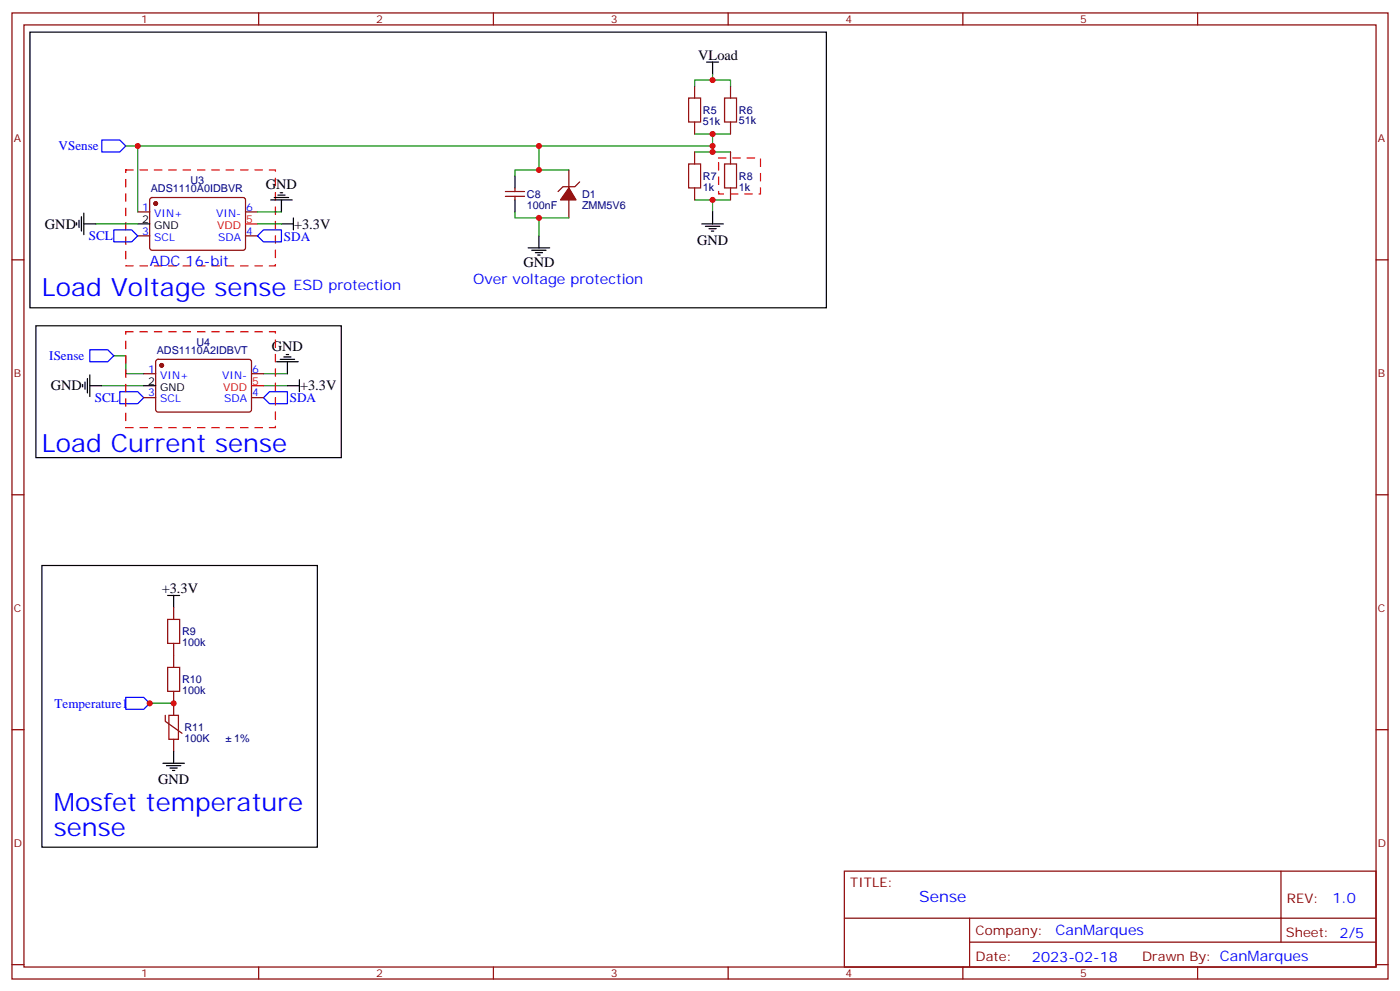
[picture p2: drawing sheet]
<svg xmlns="http://www.w3.org/2000/svg" width="412mm" height="292mm" viewBox="0 0 412 292" stroke-linecap="round" stroke-linejoin="round" font-family="sans-serif">
<g fill="none" stroke="#870000" stroke-width=".35">
<path d="M3.5 3.8h405.4v284.3h-405.4zM7.1 7.3h398.2v277.3h-398.2zM76.2 3.8v3.5M145.3 3.8v3.5M214.5 3.8v3.5M283.6 3.8v3.5M352.8 3.8v3.5M204.6 25.3v3.6M204.6 35.9v3.5M215.2 25.3v3.6M215.2 35.9v3.5M44.3 58.3l.5-.2 27.1 .1 .4 .6v14.4l-.7 .5-27.1-.1-.4-.6v-14.2z"/>
<path d="M148.9 57.8h5.6M148.9 56.4h5.6M151.7 55.3v1.1M151.7 57.8v1M167.6 50v5.3M167.6 58.8v5.3M170.7 53.6l-1.4 1.4h-3.5l-1.4 1.4M204.6 44.7v3.6M204.6 55.3v3.5M215.2 44.7v3.6M215.2 55.3v3.5M3.5 76.5h3.6"/>
<path d="M40.6 62.4h3.5M40.6 69.4h3.5M72.3 62.4h3.5M72.3 69.4h3.5M405.3 76.5h3.6M42.3 110h3.6M42.3 117.1h3.6M46.1 106l.5-.2h27.1l.4 .7-.1 14.4-.6 .4-27.1-.1-.4-.6v-14.1zM74.1 110h3.5M74.1 117.1h3.5M3.5 145.6h3.6M405.3 145.6h3.6"/>
<path d="M51.2 178.8v3.5M51.2 189.4v7M3.5 214.8h3.6M48.7 210.5v1.8l4.9 3.5M51.2 203.5v7M51.2 217.6v3.5M405.3 214.8h3.6M248.7 256.4h156.6v28.2h-156.6zM377.3 256.4v20.9M248.7 270.2h156.5M285.6 277.3h119.6M285.6 270.2v14.2"/>
<path d="M3.5 283.9h3.6M76.2 284.6v3.5M145.3 284.6v3.5M214.5 284.6v3.5M283.6 284.6v3.5M352.8 284.6v3.5M405.3 283.9h3.6"/>
</g>
<g fill="none" stroke="#000" stroke-width=".35">
<path d="M8.8 9.5h234.6v81.1h-234.6zM208.1 18.3h3.6M209.9 18.3v3.5M79.7 58.8h6.4M80.8 58.1h4.2M81.8 57.4h2.2M82.5 56.7h.8M82.9 58.8v3.6M151.7 51.8v3.5M151.7 58.8v3.6M22.6 65.5v.8M23.3 64.8v2.2"/>
<path d="M24 63.8v4.2M24.7 65.9h3.5M24.7 62.7v6.4M40.6 65.9h3.5M82.9 65.9h3.5M86.4 64.1v3.6M155.6 73h6.3M156.6 73.7h4.3M157.7 74.4h2.1M158.4 75.1h.7M158.7 69.4v3.6M206.7 65.9h6.4"/>
<path d="M207.8 66.6h4.2M208.8 67.3h2.2M209.5 68h.8M209.9 62.4v3.5M10.6 95.9h89.9v38.8h-89.9zM24.3 113.2v.7M25 112.5v2.1M25.8 111.4v4.2M26.5 113.5h3.5M26.5 110.3v6.4M42.3 113.5h3.6M81.5 106.5h6.3"/>
<path d="M82.5 105.8h4.3M83.6 105.1h2.1M84.3 104.4h.7M84.7 113.5h3.5M84.7 106.5v3.5M88.2 111.8v3.5M12.3 166.4h81.2v82.9h-81.2zM49.4 175.3h3.5M51.2 175.3v3.5M48 224.6h6.3M49 225.4h4.3M50.1 226.1h2.1"/>
<path d="M50.8 226.8h.7M51.2 221.1v3.5"/>
</g>
<path d="M37 50h44.1v28.2h-44.1zM211.7 46.5h12.3v10.6h-12.3zM37 97.6h44.1v28.3h-44.1z" fill="none" stroke="#f00" stroke-width=".35" stroke-dasharray="2.1 2.1"/>
<path d="M30 41.2h5.3l1.7 1.8-1.7 1.7h-5.3zM33.5 67.7h5.3l1.8 1.7-1.8 1.8h-5.3zM75.8 69.4l1.8-1.7h5.3v3.5h-5.3zM26.5 102.9h5.2l1.8 1.8-1.8 1.8h-5.2zM35.3 115.3h5.3l1.7 1.8-1.7 1.7h-5.3zM79.4 115.3h5.3v3.5h-5.3l-1.8-1.7zM37 205.2h5.3l1.8 1.8-1.8 1.8h-5.3z" fill="none" stroke="#00f" stroke-width=".35"/>
<g fill="none" stroke="#008700" stroke-width=".35">
<path d="M204.6 25.3v-1.7h10.6v1.7M204.6 39.4h10.6M209.9 21.8v1.8M209.9 39.4v5.3M37 43h172.9M40.6 43v19.4M158.7 43v7M167.6 50h-15.9v1.8M204.6 58.8h5.3v3.6M204.6 44.7h10.6M209.9 58.8h5.3M28.2 65.9h12.4"/>
<path d="M75.8 65.9h7.1M75.8 62.4h7.1M151.7 62.4v1.7h15.9M158.7 64.1v5.3M30 113.5h12.3M33.5 104.7h3.5v5.3h5.3M77.6 113.5h7.1M77.6 110h7.1M44.1 207h7.1"/>
</g>
<path d="M202.8 28.9h3.6v7h-3.6zM213.4 28.9h3.6v7h-3.6zM202.8 48.3h3.6v7h-3.6zM213.4 48.3h3.6v7h-3.6zM49.4 182.3h3.5v7.1h-3.5zM49.4 196.4h3.5v7.1h-3.5zM49.7 210.5h2.9v7.1h-2.9z" fill="none" stroke="#a10000" stroke-width=".35"/>
<g fill="#870000" stroke="#870000" stroke-width=".35">
<path d="M167.6 55.3l2.1 3.5h-4.6z"/>
<circle cx="45.9" cy="59.9" r=".53"/>
<circle cx="47.6" cy="107.5" r=".53"/>
</g>
<path d="M72.3 65.9h3.5M74.1 113.5h3.5" fill="none" stroke="#f00" stroke-width=".35"/>
<g fill="#c00">
<circle cx="158.8" cy="43" r=".88"/>
<circle cx="209.9" cy="43" r=".88"/>
<circle cx="209.9" cy="44.7" r=".88"/>
<circle cx="209.9" cy="39.4" r=".88"/>
<circle cx="209.9" cy="58.8" r=".88"/>
<circle cx="158.8" cy="50" r=".88"/>
<circle cx="158.8" cy="64.1" r=".88"/>
<circle cx="209.9" cy="23.6" r=".88"/>
<circle cx="40.6" cy="43" r=".88"/>
<circle cx="51.2" cy="207" r=".88"/>
<circle cx="44.1" cy="207" r=".88"/>
</g>
<g font-size="7.4" fill="#00f">
<text x="12.3" y="87.1">Load Voltage sense</text>
<text x="12.3" y="132.9">Load Current sense</text>
<text x="15.9" y="238.8">Mosfet temperature</text>
<text x="15.9" y="246.2">sense</text>
</g>
<text font-size="4.6" fill="#00f" x="270.8" y="265.4">Sense</text>
<g font-size="4.2">
<text x="205.7" y="17.6">VLoad</text>
<text x="78.3" y="55.5">GND</text>
<text x="13.2" y="67.3">GND</text>
<text x="86.6" y="67.3">+3.3V</text>
<text x="205.3" y="72">GND</text>
<text x="154.2" y="78.6">GND</text>
<text x="80.1" y="103.2">GND</text>
<text x="15" y="114.9">GND</text>
<text x="88.4" y="114.9">+3.3V</text>
<text x="47.6" y="174.6">+3.3V</text>
<text x="46.6" y="230.7">GND</text>
</g>
<g font-size="4.2" fill="#00f">
<text x="44.1" y="78.2">ADC 16-bit</text>
<text x="139.3" y="83.5">Over voltage protection</text>
<text x="86.4" y="85.3">ESD protection</text>
<text x="392.5" y="265.7">1.0</text>
<text x="310.9" y="275.2">CanMarques</text>
<text x="304" y="283">2023-02-18</text>
</g>
<g font-size="3.9" fill="#00f">
<text x="17.3" y="44.2">VSense</text>
<text x="26.1" y="70.6">SCL</text>
<text x="83.6" y="70.8">SDA</text>
<text x="14.5" y="105.9">ISense</text>
<text x="27.9" y="118.2">SCL</text>
<text x="85.4" y="118.4">SDA</text>
<text x="16" y="208.3">Temperature1</text>
</g>
<g font-size="3.9" fill="#800">
<text x="250.5" y="261">TITLE:</text>
<text x="379.1" y="265.7">REV:</text>
<text x="287.4" y="275.2">Company:</text>
<text x="378.7" y="275.8">Sheet: 2/5</text>
<text x="287.4" y="282.9">Date:</text>
<text x="336.4" y="282.9">Drawn By: CanMarques</text>
</g>
<g font-size="3.2" fill="#800">
<text x="41.6" y="6.8">1</text>
<text x="110.8" y="6.8">2</text>
<text x="179.9" y="6.8">3</text>
<text x="249.1" y="6.8">4</text>
<text x="318.2" y="6.8">5</text>
<text x="4.1" y="41.9">A</text>
<text x="405.9" y="41.9">A</text>
<text x="4.1" y="111.1">B</text>
<text x="405.9" y="111.1">B</text>
<text x="4.1" y="180.2">C</text>
<text x="405.9" y="180.2">C</text>
<text x="4.1" y="249.3">D</text>
<text x="405.9" y="249.3">D</text>
<text x="41.6" y="287.6">1</text>
<text x="110.8" y="287.6">2</text>
<text x="179.9" y="287.6">3</text>
<text x="249.1" y="287.6">4</text>
<text x="318.2" y="287.6">5</text>
</g>
<g font-size="3.2" fill="#000080">
<text x="207.1" y="33.6">R5</text>
<text x="217.7" y="33.4">R6</text>
<text x="207.1" y="36.7">51k</text>
<text x="217.7" y="36.6">51k</text>
<text x="207.1" y="53">R7</text>
<text x="217.7" y="53">R8</text>
<text x="44.4" y="56.4">ADS1110A0IDBVR</text>
<text x="56.1" y="54.1">U3</text>
<text x="155.2" y="58.2">C8</text>
<text x="171.4" y="58.2">D1</text>
<text x="207.1" y="56.1">1k</text>
<text x="217.7" y="56.1">1k</text>
<text x="155.2" y="61.4">100nF</text>
<text x="171.4" y="61.4">ZMM5V6</text>
<text x="57.8" y="101.8">U4</text>
<text x="46.2" y="104.1">ADS1110A2IDBVT</text>
<text x="53.6" y="190.2">100k</text>
<text x="53.6" y="187">R9</text>
<text x="53.6" y="201.1">R10</text>
<text x="53.6" y="204.3">100k</text>
<text x="54.3" y="215.2">R11</text>
<text x="54.3" y="218.4">100K</text>
<text x="69" y="218.4">1%</text>
</g>
<g font-size="3.2" fill="#00f">
<text x="41.9" y="62">1</text>
<text x="45.4" y="63.8">VIN+</text>
<text x="63.7" y="63.8">VIN-</text>
<text x="72.5" y="62">6</text>
<text x="41.9" y="69.1">3</text>
<text x="45.4" y="70.8">SCL</text>
<text x="64.2" y="70.8">SDA</text>
<text x="72.5" y="69.1">4</text>
<text x="43.7" y="109.6">1</text>
<text x="47.2" y="111.4">VIN+</text>
<text x="65.5" y="111.4">VIN-</text>
<text x="74.3" y="109.6">6</text>
<text x="43.7" y="116.7">3</text>
<text x="47.2" y="118.5">SCL</text>
<text x="66" y="118.5">SDA</text>
<text x="74.3" y="116.7">4</text>
</g>
<g font-size="3.2">
<text x="41.9" y="65.5">2</text>
<text x="45.4" y="67.3">GND</text>
<text x="43.7" y="113.2">2</text>
<text x="47.2" y="114.9">GND</text>
</g>
<g font-size="3.2" fill="#f00">
<text x="72.5" y="65.5">5</text>
<text x="64" y="67.3">VDD</text>
<text x="74.3" y="113.2">5</text>
<text x="65.7" y="114.9">VDD</text>
</g>
</svg>
